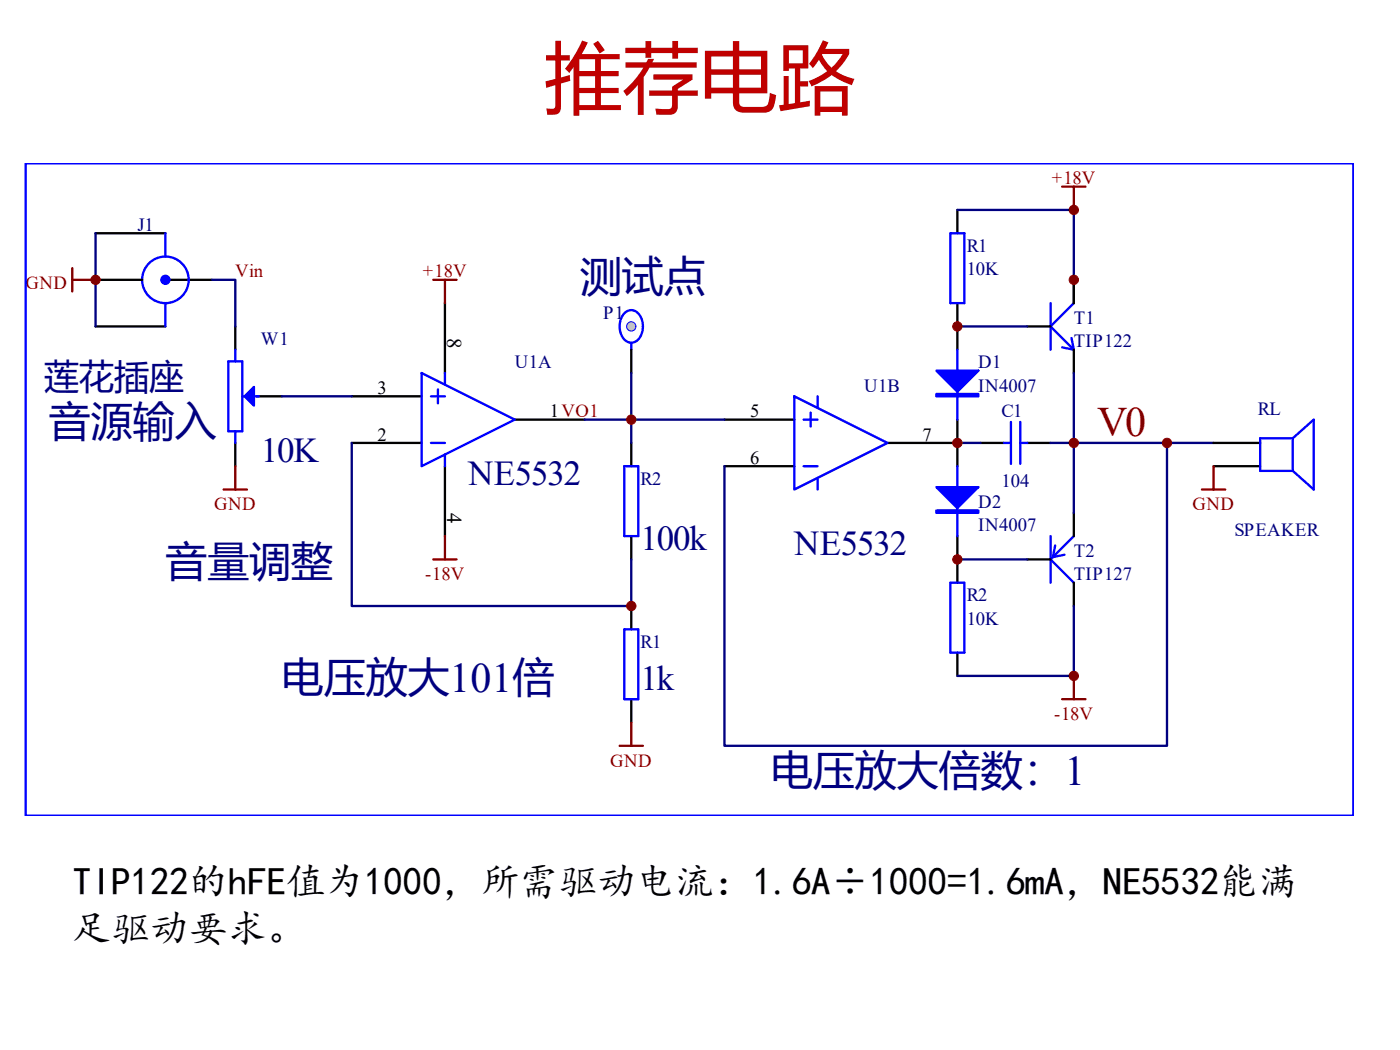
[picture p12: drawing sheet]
<svg xmlns="http://www.w3.org/2000/svg" width="254mm" height="190mm" viewBox="0 0 254 190" stroke-linecap="round" stroke-linejoin="round" font-family="sans-serif">
<g fill="none" stroke="#000" stroke-width=".42">
<path d="M173.7 38.1v4.2M17.3 50.8h8.5M17.3 59.2h12.7M17.3 42.3h12.7M30 50.8h8.5M42.7 59.2v4.2M80.7 55v12.7M173.7 55v8.4M186.4 59.2h4.2M194.8 50.8v4.2M46.9 71.9h4.2M63.8 71.9h12.7"/>
<path d="M93.4 76.1h12.7M131.4 76.1h12.7M173.7 76.1v8.5M194.8 63.4v4.3M42.7 80.4v4.2M63.8 80.4h12.7M80.7 84.6v12.7M114.5 80.4v4.2M114.5 97.3v4.2M131.4 84.6h12.7M161 80.4h12.7M173.7 97.3v8.4"/>
<path d="M177.9 80.4h4.2M186.4 80.4h4.2M194.8 93v4.3M220.2 80.4h8.4M220.2 84.6h8.4M114.5 109.9v4.3M173.7 118.4v4.2M186.4 101.5h4.2M194.8 105.7v4.2M114.5 126.9v4.2"/>
</g>
<g fill="none" stroke="#00f" stroke-width=".42">
<path d="M4.7 29.6h240.8v118.4h-240.8zM30 42.3v4.2M30 55v4.2M172.4 42.3h2.6v12.7h-2.6zM190.6 55v8.4M194.8 55l-4.2 4.2 4.2 4.2M41.4 65.6h2.6v12.6h-2.6zM42.7 63.4v2.2M42.7 78.2v2.2M44 71.9h2.9M76.5 67.7l16.9 8.4-16.9 8.5zM78.2 71.9h2.5"/>
<path d="M79.5 70.6v2.6M80.7 67.7v2.1M144.1 71.9l16.9 8.5-16.9 8.4zM145.8 76.1h2.5M147.1 74.9v2.5M148.3 71.9v2.1M173.7 63.4v12.7M183.4 76.6v7.6M185.1 76.6v7.6M192.7 63l2.1 .4M194.4 61.3l.4 2.1M234.5 79.5l3.8-3.4v12.7l-3.8-3.4"/>
<path d="M234.5 79.5v5.9M234.5 79.5h-5.9v5.9h5.9M78.2 80.4h2.5M80.7 82.5v2.1M113.3 84.6h2.5v12.7h-2.5zM145.8 84.6h2.5M148.3 86.7v2.1M173.7 84.6v12.7M182.1 80.4h1.3M185.1 80.4h1.3M190.6 97.3v8.4M191.4 99l-.4 2.1 2.1-.5"/>
<path d="M194.8 97.3l-4.2 4.2 4.2 4.2M113.3 114.2h2.5v12.7h-2.5zM172.4 105.7h2.6v12.7h-2.6z"/>
<circle cx="30" cy="50.8" r="4.2"/>
</g>
<g fill="#00f" stroke="#00f" stroke-width=".42">
<path d="M44.4 71.9l1.7-1.7v3.4z"/>
<path d="M169.9 67.3h7.6l-3.8 3.8z"/>
<path d="M169.9 88.4h7.6l-3.8 3.8z"/>
<path d="M169.9 71.5h7.6v.4h-7.6z" fill-rule="evenodd"/>
<path d="M169.9 92.6h7.6v.4h-7.6z" fill-rule="evenodd"/>
</g>
<circle cx="30" cy="50.8" r=".85" fill="#00f" stroke="#00f" stroke-width=".18"/>
<g fill="none" stroke="#000080" stroke-width=".42">
<path d="M173.7 38.1h21.1v12.7M17.3 42.3v16.9M38.5 50.8h4.2v8.4M173.7 59.2h12.7M51.1 71.9h12.7M106.1 76.1h8.4v4.3M194.8 67.7v25.3M63.8 80.4v29.5h50.7v-8.4M173.7 80.4h4.2M190.6 80.4h29.6M211.7 80.4v54.9h-80.3v-50.7M173.7 101.5h12.7"/>
<path d="M194.8 109.9v12.7h-21.1"/>
</g>
<g fill="none" stroke="#800000" stroke-width=".42">
<path d="M192.7 33.9h4.2M194.8 33.9v4.2M13.1 48.7v4.2M13.1 50.8h4.2M78.6 50.8h4.2M80.7 50.8v4.2M40.6 88.8h4.2M42.7 84.6v4.2M80.7 97.3v4.2M218.1 88.8h4.2M220.2 84.6v4.2M78.6 101.5h4.2"/>
<path d="M112.4 135.3h4.2M114.5 131.1v4.2M192.7 126.9h4.2M194.8 122.6v4.3"/>
</g>
<g fill="#800000" stroke="#800000" stroke-width=".18">
<circle cx="17.3" cy="50.8" r=".85"/>
<circle cx="114.5" cy="109.9" r=".85"/>
<circle cx="194.8" cy="50.8" r=".85"/>
<circle cx="173.7" cy="59.2" r=".85"/>
<circle cx="173.7" cy="80.4" r=".85"/>
<circle cx="173.7" cy="101.5" r=".85"/>
<circle cx="194.8" cy="122.6" r=".85"/>
<circle cx="194.8" cy="38.1" r=".85"/>
<circle cx="194.8" cy="80.4" r=".85"/>
<circle cx="211.7" cy="80.4" r=".85"/>
</g>
<circle cx="114.5" cy="59.2" r=".85" fill="#c0c0c0" stroke="#00f" stroke-width=".18"/>
<path d="M113.2 56.9a1.85 1.85 0 0 1 1.9-.5 1.85 1.85 0 0 1 1.3 1.5 3.3 3.3 0 0 1-1.4 4.2 2 2 0 0 1-2.4-1.6 3.8 3.8 0 0 1 .6-3.6zM114.5 62.2v1.2" fill="none" stroke="#00f" stroke-width=".42"/>
<path d="M114.5 63.4v4.3" fill="none" stroke="#000" stroke-width=".42"/>
<path d="M114.5 67.7v8.4h16.9" fill="none" stroke="#000080" stroke-width=".42"/>
<circle cx="114.5" cy="76.1" r=".85" fill="#800000" stroke="#800000" stroke-width=".18"/>
<text font-size="14.1" fill="#c00000" x="98.8" y="19.1">推荐电路</text>
<g font-size="7.6" fill="#000080">
<text x="105.2" y="52.9">测试点</text>
<text x="8.9" y="79.1">音源输入</text>
<text x="30" y="104.5">音量调整</text>
<text x="51.1" y="125.6">电压放大101倍</text>
<text x="139.9" y="142.5">电压放大倍数：1</text>
</g>
<text font-size="7.6" fill="#800000" x="199" y="79.1">V0</text>
<g font-size="7.1">
<text x="13.1" y="162.5">TIP122的hFE值为1000，所需驱动电流：1.6A÷1000=1.6mA，NE5532能满</text>
<text x="13.1" y="170.9">足驱动要求。</text>
</g>
<g font-size="6.3" fill="#000080">
<text x="8" y="70.6">莲花插座</text>
<text x="47.3" y="83.7">10K</text>
<text x="84.9" y="88">NE5532</text>
<text x="116.2" y="99.8">100k</text>
<text x="144.1" y="100.6">NE5532</text>
<text x="116.2" y="125.2">1k</text>
</g>
<g font-size="3.8">
<text x="81.1" y="61.3" transform="rotate(90 81.1 61.3)">8</text>
<text x="81.1" y="93" transform="rotate(90 81.1 93)">4</text>
</g>
<g font-size="3.4" fill="#800000">
<text x="190.8" y="33.4">+18V</text>
<text x="4.7" y="52.5">GND</text>
<text x="42.7" y="50.3">Vin</text>
<text x="76.7" y="50.3">+18V</text>
<text x="38.9" y="92.6">GND</text>
<text x="216.4" y="92.6">GND</text>
<text x="77.1" y="105.3">-18V</text>
<text x="191.2" y="130.7">-18V</text>
<text x="110.7" y="139.1">GND</text>
</g>
<g font-size="3.4" fill="#000080">
<text x="24.9" y="41.9">J1</text>
<text x="175.4" y="45.7">R1</text>
<text x="175.4" y="49.9">10K</text>
<text x="109.5" y="58">P1</text>
<text x="194.8" y="58.8">T1</text>
<text x="47.3" y="62.6">W1</text>
<text x="194.8" y="63">TIP122</text>
<text x="93.4" y="66.8">U1A</text>
<text x="156.8" y="71.1">U1B</text>
<text x="177.5" y="66.8">D1</text>
<text x="177.5" y="71.1">IN4007</text>
<text x="181.7" y="75.7">C1</text>
<text x="228.2" y="75.3">RL</text>
<text x="116.2" y="88">R2</text>
<text x="181.7" y="88.4">104</text>
<text x="177.5" y="92.2">D2</text>
<text x="177.5" y="96.4">IN4007</text>
<text x="194.8" y="101.1">T2</text>
<text x="224" y="97.3">SPEAKER</text>
<text x="194.8" y="105.3">TIP127</text>
<text x="175.4" y="109.1">R2</text>
<text x="175.4" y="113.3">10K</text>
<text x="116.2" y="117.6">R1</text>
</g>
<g font-size="3.4">
<text x="68.5" y="71.5">3</text>
<text x="99.7" y="75.7">1VO1</text>
<text x="136.1" y="75.7">5</text>
<text x="68.5" y="79.9">2</text>
<text x="167.4" y="79.9">7</text>
<text x="136.1" y="84.2">6</text>
</g>
</svg>
